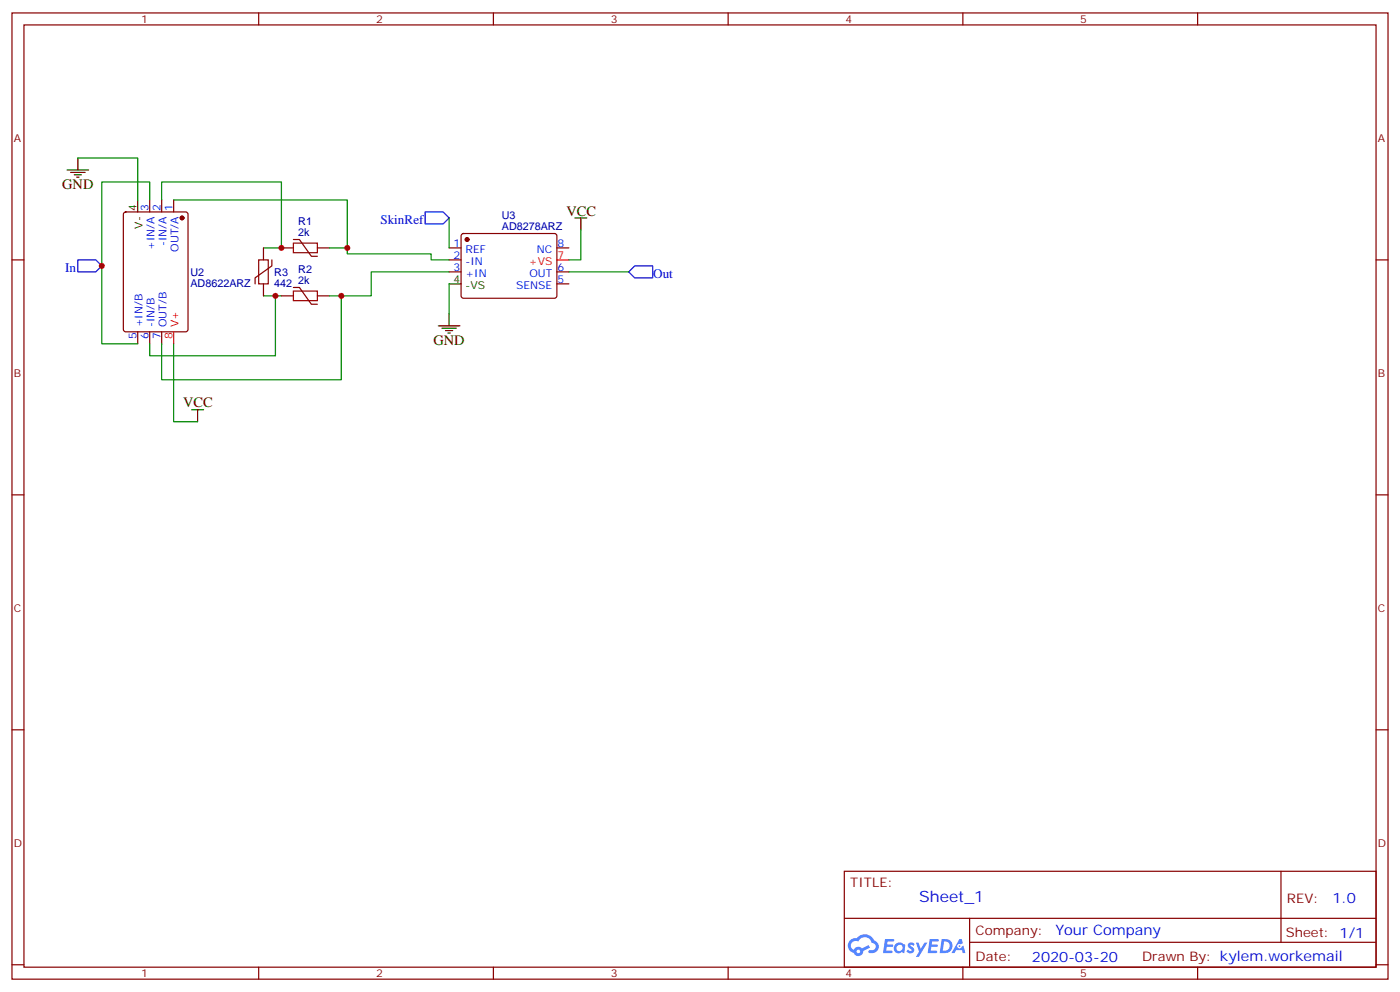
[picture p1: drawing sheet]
<svg xmlns="http://www.w3.org/2000/svg" width="412mm" height="292mm" viewBox="0 0 412 292" stroke-linecap="round" stroke-linejoin="round" font-family="sans-serif">
<g fill="none" stroke="#870000" stroke-width=".35">
<path d="M3.5 3.8h405.4v284.3h-405.4zM7.1 7.3h398.2v277.3h-398.2zM76.2 3.8v3.5M145.3 3.8v3.5M214.5 3.8v3.5M283.6 3.8v3.5M352.8 3.8v3.5M3.5 76.5h3.6M405.3 76.5h3.6M3.5 145.6h3.6M405.3 145.6h3.6M3.5 214.8h3.6"/>
<path d="M405.3 214.8h3.6M248.7 256.4h156.6v28.2h-156.6zM377.3 256.4v20.9M248.7 270.2h156.5M285.6 277.3h119.6M285.6 270.2v14.2M3.5 283.9h3.6M76.2 284.6v3.5M145.3 284.6v3.5M214.5 284.6v3.5M283.6 284.6v3.5M352.8 284.6v3.5"/>
<path d="M405.3 283.9h3.6"/>
</g>
<g fill="#5487ff">
<path d="M267.7 277.6a1.22 1.22 0 0 1 1.7 .2l-.4 .6a.47 .47 0 0 0-.3-.4 .47 .47 0 0 0-.5 .2l.1 .2a1.14 1.14 0 0 1 .8 1.8 1.14 1.14 0 0 1-1.9 0l-.2-.2 .5-.6 .7 .5a.29 .29 0 0 0 .3-.3 .29 .29 0 0 0-.2-.3 1.04 1.04 0 0 1-.6-1.7z"/>
<path d="M260.7 276.3h2.4l.3 .2-.2 .5-1.8 .1-.1 .8h1.5l.3 .4-.3 .4h-1.6l-.2 1.1h1.7l.2 .3-.2 .3-2.6 .1z"/>
<path d="M273.8 276.3h2.4l.3 .2-.1 .5-1.8 .1-.2 .8h1.6l.3 .4-.4 .4h-1.6l-.1 1.1h1.7l.2 .3-.2 .3-2.6 .1z"/>
<path d="M282.6 276.3h.7l.3 1.3-.6 .3a.69 .69 0 0 0-1 .3 .69 .69 0 0 0 .4 .9 .69 .69 0 0 0 .9-.6l.5-.2 .6 2.2h-.8l-.2-.9h-1.8l-.5 .9h-.8z"/>
<path d="M269.8 277.4h.8l.6 1.8 1.1-1.8h.9l-2.6 4.2h-.8l.9-1.5z"/>
<path d="M277.4 276.3l-.6 4.2h1.3a2.11 2.11 0 0 0 2.5-2.1 2.11 2.11 0 0 0-2.5-2.1zM278.1 277.1a1.39 1.39 0 0 1 1.7 1.4 1.39 1.39 0 0 1-1.8 1.3h-.3z"/>
<path d="M263.7 277.9a1.54 1.54 0 0 0-.1 2.2 1.54 1.54 0 0 0 2.2 .1l.6 .3 .3-2.3-.2-.3h-.4a1.49 1.49 0 0 0-2.4 0zM264 278.9a.94 .94 0 0 1 1.8 0 .94 .94 0 0 1-1.8 0z"/>
<path d="M250.4 276.7a2.18 2.18 0 0 0 1.1 3.7 1.44 1.44 0 0 0 1.6 .9 1.44 1.44 0 0 0 1.2-1.4l2-1.1-.5-.7-1.9 1a1.47 1.47 0 0 0-2.4 .4 1.39 1.39 0 0 1-.7-1.9 1.39 1.39 0 0 1 2-.5 2.12 2.12 0 0 1 2.2-1.3 2.12 2.12 0 0 1 1.9 1.7 1.14 1.14 0 0 1 1.1 1.4 1.14 1.14 0 0 1-1.7 .7 .43 .43 0 0 0-.5 .4 .43 .43 0 0 0 .4 .5 1.98 1.98 0 0 0 2.5-1.2 1.98 1.98 0 0 0-1.2-2.6 3.1 3.1 0 0 0-5.3-.6l-.9 .1zM252.3 280a.55 .55 0 0 1 1.1 0 .55 .55 0 0 1-1.1 0z"/>
<circle cx="282.6" cy="278.4" r=".26"/>
</g>
<g fill="#870000" stroke="#870000" stroke-width=".35">
<circle cx="53.6" cy="64.1" r=".53"/>
<circle cx="137.6" cy="70.5" r=".53"/>
</g>
<g fill="none" stroke="#870000" stroke-width=".35">
<path d="M44.1 58.8v3.6M47.6 58.8v3.6M51.2 58.8v3.6M36.6 62.6l.4-.2h17.7l.6 .4 .1 34.1-.5 .7h-17.9l-.6-.4-.1-34.1zM77.6 73v3.5M80.1 76.5v1.7l-5 3.6v1.7M82.9 73h3.5M86.4 70.5h1.8l3.5 4.9h1.8M93.5 73h3.5M132.3 73h3.5M132.3 76.5h3.5M136.1 68.9l.4-.2 27.1 .1 .4 .6v17.9l-.7 .5-27-.1-.5-.6v-17.7z"/>
<path d="M164 73h3.6M40.6 97.6v3.6M44.1 97.6v3.6M47.6 97.6v3.6M77.6 83.5v3.6M82.9 87.1h3.5M86.4 84.6h1.8l3.5 4.9h1.8M93.5 87.1h3.5M132.3 80h3.5M164 80h3.6M164 83.5h3.6"/>
</g>
<g fill="none" stroke="#000" stroke-width=".35">
<path d="M19.8 50h6.3M20.8 50.7h4.2M21.9 51.4h2.1M22.6 52.1h.7M22.9 46.5v3.5M40.6 58.8v3.6M169.3 64.1h3.6M171.1 64.1v3.6M129.1 95.9h6.4M130.2 96.6h4.2M131.2 97.3h2.1M131.9 98h.7"/>
<path d="M132.3 83.5h3.5M132.3 92.4v3.5M56.4 120.6h3.6M58.2 120.6v3.5"/>
</g>
<path d="M164 76.5h3.6M51.2 97.6v3.6" fill="none" stroke="#f00" stroke-width=".35"/>
<g fill="none" stroke="#008700" stroke-width=".35">
<path d="M22.9 46.5h17.7v12.3M44.1 58.8v-5.2h-14.1v47.6h10.6M47.6 58.8v-5.2h35.3v19.4h-5.3M51.2 58.8h51.1v14.2h-5.3M102.3 73v1.7h24.7v1.8h5.3M132.3 64.1v8.9M171.1 67.7v8.8h-3.5M77.6 87.1h5.3M81.1 87.1v17.6h-37v-3.5M97 87.1h3.5v24.7h-52.9v-10.6M132.3 80h-22.9v7.1h-8.9M132.3 83.5v8.9"/>
<path d="M167.6 80h17.6M51.2 101.2v22.9h7"/>
</g>
<path d="M76.2 76.5h2.8v7h-2.8zM86.4 71.5h7.1v2.9h-7.1zM86.4 85.7h7.1v2.8h-7.1z" fill="none" stroke="#a10000" stroke-width=".35"/>
<path d="M22.9 76.5h5.3l1.8 1.7-1.8 1.8h-5.3zM125.2 62.4h5.3l1.8 1.7-1.8 1.8h-5.3zM187 78.2h5.3v3.6h-5.3l-1.8-1.8z" fill="none" stroke="#00f" stroke-width=".35"/>
<g fill="#c00">
<circle cx="81.1" cy="87.1" r=".88"/>
<circle cx="82.9" cy="73" r=".88"/>
<circle cx="30" cy="78.2" r=".88"/>
<circle cx="102.3" cy="73" r=".88"/>
<circle cx="100.5" cy="87.1" r=".88"/>
</g>
<text font-size="4.6" fill="#00f" x="270.8" y="265.4">Sheet_1</text>
<g font-size="4.2">
<text x="18.3" y="55.7">GND</text>
<text x="166.9" y="63.4">VCC</text>
<text x="127.7" y="101.5">GND</text>
<text x="54" y="119.9">VCC</text>
</g>
<g font-size="4.2" fill="#00f">
<text x="392.5" y="265.7">1.0</text>
<text x="310.9" y="275.2">Your Company</text>
<text x="304" y="283">2020-03-20</text>
</g>
<g font-size="3.9" fill="#00f">
<text x="112.1" y="65.9">SkinRef</text>
<text x="19.2" y="80">In</text>
<text x="192.4" y="81.8">Out</text>
</g>
<g font-size="3.9" fill="#800">
<text x="250.5" y="261">TITLE:</text>
<text x="379.1" y="265.7">REV:</text>
<text x="287.4" y="275.2">Company:</text>
<text x="378.7" y="275.8">Sheet: 1/1</text>
<text x="287.4" y="282.9">Date:</text>
<text x="336.4" y="282.9">Drawn By: kylem.workemail</text>
</g>
<g font-size="3.2" fill="#800">
<text x="41.6" y="6.8">1</text>
<text x="110.8" y="6.8">2</text>
<text x="179.9" y="6.8">3</text>
<text x="249.1" y="6.8">4</text>
<text x="318.2" y="6.8">5</text>
<text x="4.1" y="41.9">A</text>
<text x="405.9" y="41.9">A</text>
<text x="4.1" y="111.1">B</text>
<text x="405.9" y="111.1">B</text>
<text x="4.1" y="180.2">C</text>
<text x="405.9" y="180.2">C</text>
<text x="4.1" y="249.3">D</text>
<text x="405.9" y="249.3">D</text>
<text x="41.6" y="287.6">1</text>
<text x="110.8" y="287.6">2</text>
<text x="179.9" y="287.6">3</text>
<text x="249.1" y="287.6">4</text>
<text x="318.2" y="287.6">5</text>
</g>
<g font-size="3.2">
<text x="40.2" y="62.2" transform="rotate(-90 40.2 62.2)">4</text>
<text x="42" y="67.3" transform="rotate(-90 42 67.3)">V-</text>
<text x="133.6" y="83.2">4</text>
<text x="137.1" y="84.9">-VS</text>
</g>
<g font-size="3.2" fill="#00f">
<text x="43.7" y="62.2" transform="rotate(-90 43.7 62.2)">3</text>
<text x="47.3" y="62.2" transform="rotate(-90 47.3 62.2)">2</text>
<text x="50.8" y="62.2" transform="rotate(-90 50.8 62.2)">1</text>
<text x="45.5" y="73.6" transform="rotate(-90 45.5 73.6)">+IN/A</text>
<text x="49" y="72.4" transform="rotate(-90 49 72.4)">-IN/A</text>
<text x="52.6" y="74.1" transform="rotate(-90 52.6 74.1)">OUT/A</text>
<text x="133.6" y="72.6">1</text>
<text x="133.6" y="76.1">2</text>
<text x="137.1" y="74.4">REF</text>
<text x="137.1" y="77.9">-IN</text>
<text x="158.1" y="74.4">NC</text>
<text x="164.2" y="72.6">8</text>
<text x="133.6" y="79.7">3</text>
<text x="137.1" y="81.4">+IN</text>
<text x="156" y="81.4">OUT</text>
<text x="164.2" y="83.2">5</text>
<text x="164.2" y="79.7">6</text>
<text x="152" y="84.9">SENSE</text>
<text x="40.2" y="99.8" transform="rotate(-90 40.2 99.8)">5</text>
<text x="42" y="96.3" transform="rotate(-90 42 96.3)">+IN/B</text>
<text x="43.7" y="99.8" transform="rotate(-90 43.7 99.8)">6</text>
<text x="45.5" y="96.3" transform="rotate(-90 45.5 96.3)">-IN/B</text>
<text x="47.3" y="99.8" transform="rotate(-90 47.3 99.8)">7</text>
<text x="49" y="96.3" transform="rotate(-90 49 96.3)">OUT/B</text>
</g>
<g font-size="3.2" fill="#000080">
<text x="147.8" y="64.5">U3</text>
<text x="87.9" y="69.4">2k</text>
<text x="87.9" y="66.2">R1</text>
<text x="147.8" y="67.7">AD8278ARZ</text>
<text x="56.1" y="81.1">U2</text>
<text x="80.8" y="81.1">R3</text>
<text x="87.9" y="83.5">2k</text>
<text x="87.9" y="80.3">R2</text>
<text x="56.1" y="84.4">AD8622ARZ</text>
<text x="80.8" y="84.4">442</text>
</g>
<g font-size="3.2" fill="#f00">
<text x="155.8" y="77.9">+VS</text>
<text x="164.2" y="76.1">7</text>
<text x="50.8" y="99.8" transform="rotate(-90 50.8 99.8)">8</text>
<text x="52.6" y="96.3" transform="rotate(-90 52.6 96.3)">V+</text>
</g>
</svg>
